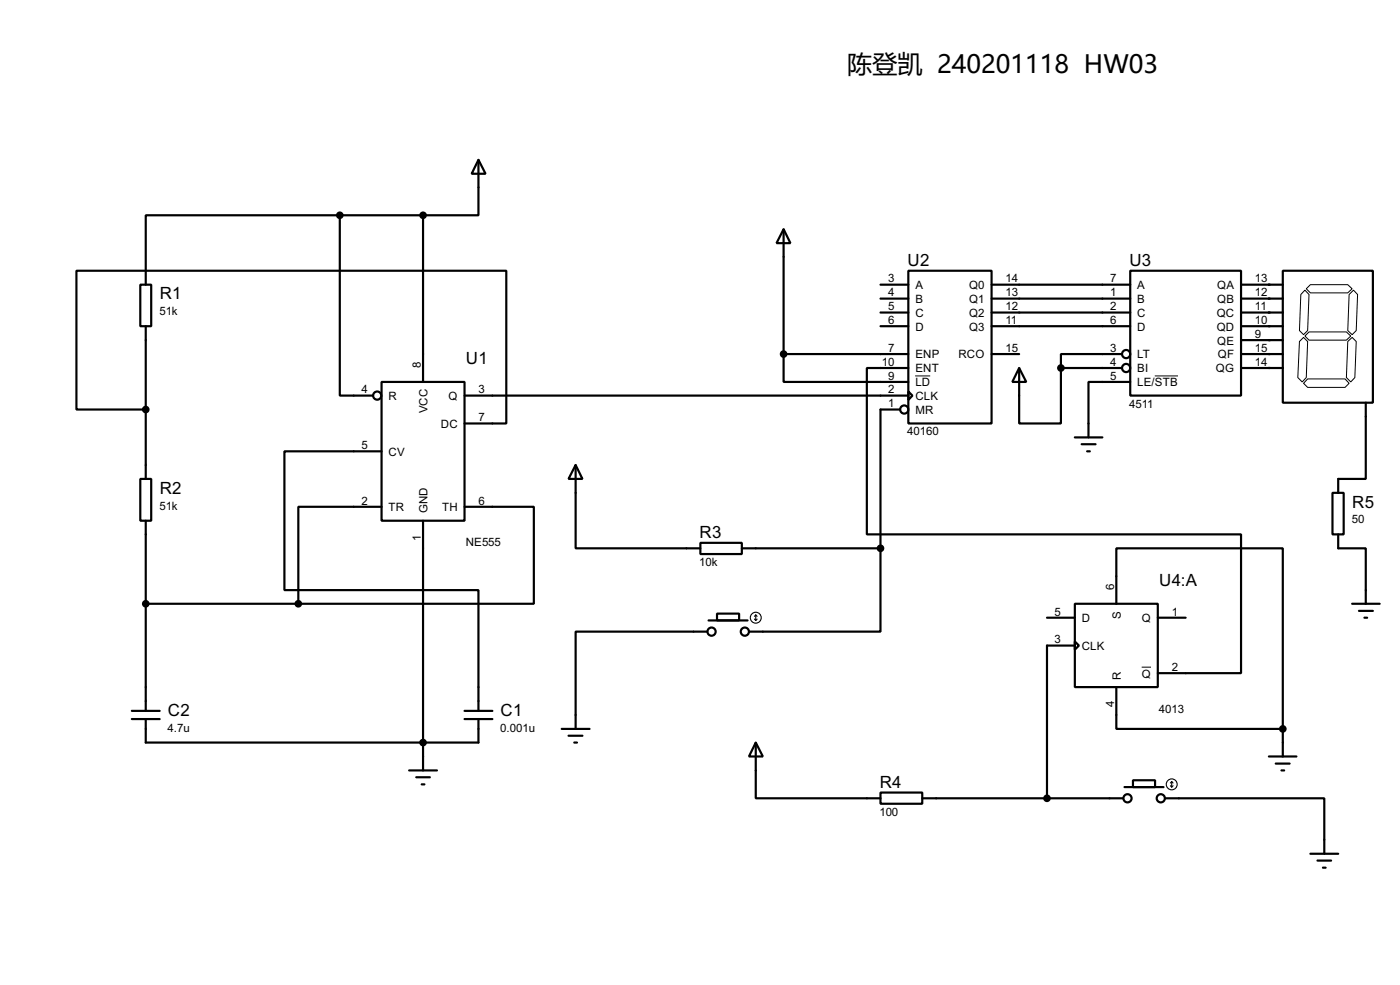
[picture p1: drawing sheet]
<svg xmlns="http://www.w3.org/2000/svg" width="256mm" height="180mm" viewBox="0 0 256 180" stroke-linecap="round" stroke-linejoin="round" font-family="sans-serif">
<g fill="none" stroke="#000" stroke-width=".4">
<path d="M62.3 39.4v33h6.1M62.3 39.4h-35.6v12.7M62.3 39.4h15.2M77.5 39.4v30.5M87.7 29.3l1.3 2.5h-2.6zM87.7 29.3v10.1h-10.2M25.7 52.1h2v7.6h-2zM26.7 59.7v28M143.6 42l1.2 2.5h-2.5zM143.6 42v22.8M161.3 52.1h5.1M161.3 54.7h5.1"/>
<path d="M161.3 57.2h5.1M161.3 59.7h5.1M166.4 49.6h15.3v27.9h-15.3zM181.7 52.1h25.4M181.7 54.7h25.4M181.7 57.2h25.4M181.7 59.7h25.4M207.1 49.6h20.3v22.8h-20.3zM227.4 52.1h7.6M227.4 54.7h7.6M227.4 57.2h7.6M227.4 59.7h7.6"/>
<path d="M235 49.6h16.5v24.1h-16.5zM26.7 75h-12.7v-25.4h78.8v27.9h-7.7M69.9 69.9h15.2v25.4h-15.2zM85.1 72.4h81.3M143.6 64.8v5.1h22.8M143.6 64.8h22.8M164.9 75h-3.6v25.4M166.4 71.7l.8 .7-.8 .8zM166.4 67.4h-7.6v30.4h68.6v25.4h-15.3M181.7 64.8h5M186.7 67.4l1.3 2.5h-2.5zM186.7 67.4v10.1h7.7v-10.1"/>
<path d="M194.4 67.4h11.1M205.5 64.8h-11.1v2.6M207.1 69.9h-7.7v10.2M227.4 64.8h7.6M227.4 67.4h7.6M227.4 62.3h7.6M250.2 73.7v14h-5v2.5M25.7 87.7h2v7.6h-2zM26.7 95.3v34.8M69.9 82.6h-17.8v25.4h35.6v22.1M69.9 92.8h-15.2v17.7M77.5 95.3v45.7"/>
<path d="M85.1 92.8h12.7v17.7h-43.1M105.5 85.1l1.2 2.6h-2.5zM105.5 85.1v15.3h22.8M128.3 99.4h7.6v2h-7.6zM196.9 80.1h5.1M198.2 81.3h2.5M199.2 82.6h.5M244.1 90.2h2.1v7.6h-2.1zM245.2 97.8v2.6h5v10.1M26.7 110.5h28M129.6 115.6h-24.1v17.8M129.8 113.6h7.2"/>
<path d="M131.4 112.3h4v1.3h-4zM135.9 100.4h25.4M161.3 100.4v15.2h-24.1M191.8 113.1h5.1M196.9 110.5h15.2v15.3h-15.2zM196.9 117.4l.8 .8-.8 .7zM196.9 118.2h-5.1v27.9M204.5 110.5v-10.1h30.5v33M212.1 113.1h5.1M247.7 110.5h5.1M249 111.8h2.5M250 113.1h.5"/>
<path d="M24.2 130.1h5.1M24.2 131.6h5.1M26.7 131.6v4.3h61v-4.3M85.1 130.1h5.1M85.1 131.6h5.1M102.9 133.4h5.1M104.2 134.7h2.5M105.2 135.9h.5M138.5 135.9l1.3 2.6h-2.6zM138.5 135.9v10.2h22.8M204.5 125.8v7.6h30.5M232.5 138.5h5"/>
<path d="M233.7 139.8h2.6M235 133.4v5.1M75 141h5.1M76.3 142.3h2.5M77.3 143.6h.5M161.3 145.1h7.7v2h-7.7zM169 146.1h36.8M206 144.1h7.2M207.6 142.8h4v1.3h-4zM213.4 146.1h29.2v10.2M234.8 141h.5M240.1 156.3h5.1"/>
<path d="M241.4 157.5h2.5M242.4 158.8h.5"/>
<circle cx="69.1" cy="72.4" r=".75"/>
<circle cx="165.6" cy="75" r=".75"/>
<circle cx="206.3" cy="64.8" r=".75"/>
<circle cx="206.3" cy="67.4" r=".75"/>
<circle cx="130.3" cy="115.6" r=".75"/>
<circle cx="136.4" cy="115.6" r=".75"/>
<circle cx="206.5" cy="146.1" r=".75"/>
<circle cx="212.6" cy="146.1" r=".75"/>
</g>
<g fill="#000">
<circle cx="232.5" cy="54.7" r=".2"/>
<circle cx="232.5" cy="52.1" r=".2"/>
<circle cx="232.5" cy="57.2" r=".2"/>
<circle cx="232.5" cy="59.7" r=".2"/>
<circle cx="232.5" cy="62.3" r=".2"/>
<circle cx="232.5" cy="67.4" r=".2"/>
<circle cx="232.5" cy="64.8" r=".2"/>
</g>
<path d="M239.1 53.1l.7 .8-.2 6.6-.8 .8-.7-.8 .2-6.6zM240.1 52.1h6.8l.8 .8-.8 .7h-6.8l-.8-.7zM247.2 53.9l.8-.8 .7 .8-.2 6.6-.8 .8-.8-.8zM167.7 68.8h2.7M211.6 68.8h4.2M238.1 62.5l.7-.7 .8 .7-.3 6.6-.7 .8-.8-.8zM239.1 61.5l.7-.7h6.9l.8 .7-.8 .8h-6.9zM239.6 69.4h6.8l.8 .8-.8 .7h-6.8l-.8-.7zM246.9 62.5l.8-.7 .8 .7-.3 6.6-.7 .8-.8-.8zM209.2 122.1h1.7" fill="none" stroke="#000" stroke-width=".18"/>
<g fill="#000" stroke="#000" stroke-width=".4">
<circle cx="62.2" cy="39.4" r=".5"/>
<circle cx="77.5" cy="39.4" r=".5"/>
<circle cx="26.7" cy="75" r=".5"/>
<circle cx="143.5" cy="64.8" r=".5"/>
<circle cx="194.3" cy="67.4" r=".5"/>
<circle cx="26.7" cy="110.5" r=".5"/>
<circle cx="54.6" cy="110.5" r=".5"/>
<circle cx="161.3" cy="100.4" r=".5"/>
<circle cx="77.5" cy="135.9" r=".5"/>
<circle cx="235" cy="133.4" r=".5"/>
<circle cx="191.8" cy="146.1" r=".5"/>
</g>
<g fill="none" stroke="#000" stroke-width=".2">
<path d="M138.2 113.3l.3 .3M138.5 112.6v1M138.5 112.6l-.3 .2M138.5 112.6l.2 .2M138.7 113.3l-.2 .3M214.4 143.8l.3 .3M214.7 143.1v1M214.7 143.1l-.3 .2M214.7 143.1l.2 .2M214.9 143.8l-.2 .3"/>
<circle cx="138.4" cy="113.1" r="1"/>
<circle cx="214.6" cy="143.6" r="1"/>
</g>
<text font-size="4.6" x="155.2" y="13.4">陈登凯 240201118 HW03</text>
<g font-size="3.5">
<text x="166.3" y="48.7">U2</text>
<text x="206.9" y="48.7">U3</text>
<text x="29.3" y="54.8">R1</text>
<text x="85.4" y="66.6">U1</text>
<text x="29.3" y="90.4">R2</text>
<text x="247.7" y="92.9">R5</text>
<text x="128.2" y="98.6">R3</text>
<text x="212.4" y="107.2">U4:A</text>
<text x="30.8" y="131">C2</text>
<text x="91.7" y="131">C1</text>
<text x="161.2" y="144.3">R4</text>
</g>
<g font-size="2.4">
<text x="162.7" y="51.7">3</text>
<text x="167.7" y="52.9">A</text>
<text x="177.5" y="52.9">Q0</text>
<text x="184.2" y="51.7">14</text>
<text x="203.4" y="51.7">7</text>
<text x="208.3" y="52.9">A</text>
<text x="223" y="52.9">QA</text>
<text x="229.9" y="51.7">13</text>
<text x="29.2" y="57.7">51k</text>
<text x="162.7" y="54.3">4</text>
<text x="162.7" y="56.8">5</text>
<text x="162.7" y="59.3">6</text>
<text x="167.7" y="55.4">B</text>
<text x="167.7" y="58">C</text>
<text x="177.5" y="55.4">Q1</text>
<text x="177.5" y="58">Q2</text>
<text x="184.2" y="54.3">13</text>
<text x="184.2" y="56.8">12</text>
<text x="184.2" y="59.3">11</text>
<text x="203.4" y="54.3">1</text>
<text x="203.4" y="56.8">2</text>
<text x="203.4" y="59.3">6</text>
<text x="208.3" y="55.4">B</text>
<text x="208.3" y="58">C</text>
<text x="222.9" y="58">QC</text>
<text x="223" y="55.4">QB</text>
<text x="229.9" y="54.3">12</text>
<text x="229.9" y="56.8">11</text>
<text x="229.9" y="59.3">10</text>
<text x="162.7" y="64.4">7</text>
<text x="167.7" y="60.5">D</text>
<text x="167.7" y="65.6">ENP</text>
<text x="175.6" y="65.6">RCO</text>
<text x="177.5" y="60.5">Q3</text>
<text x="184.2" y="64.4">15</text>
<text x="203.4" y="64.4">3</text>
<text x="208.3" y="60.5">D</text>
<text x="208.3" y="65.6">LT</text>
<text x="222.9" y="60.5">QD</text>
<text x="223" y="63.1">QE</text>
<text x="223.1" y="65.6">QF</text>
<text x="229.9" y="61.9">9</text>
<text x="229.9" y="64.4">15</text>
<text x="66.2" y="72">4</text>
<text x="77.1" y="67.4" transform="rotate(-90 77.1 67.4)">8</text>
<text x="87.7" y="72">3</text>
<text x="161.6" y="67">10</text>
<text x="162.7" y="69.5">9</text>
<text x="162.7" y="72">2</text>
<text x="167.7" y="68.1">ENT</text>
<text x="167.7" y="70.7">LD</text>
<text x="203.4" y="67">4</text>
<text x="203.4" y="69.5">5</text>
<text x="208.3" y="68.1">BI</text>
<text x="208.3" y="70.7">LE/STB</text>
<text x="222.7" y="68.1">QG</text>
<text x="229.9" y="67">14</text>
<text x="71.2" y="73.2">R</text>
<text x="78.3" y="75.7" transform="rotate(-90 78.3 75.7)">VCC</text>
<text x="82.2" y="73.2">Q</text>
<text x="87.7" y="77.1">7</text>
<text x="162.7" y="74.6">1</text>
<text x="167.7" y="73.2">CLK</text>
<text x="167.7" y="75.8">MR</text>
<text x="206.9" y="74.6">4511</text>
<text x="66.2" y="82.2">5</text>
<text x="71.2" y="83.4">CV</text>
<text x="80.8" y="78.3">DC</text>
<text x="166.2" y="79.7">40160</text>
<text x="29.2" y="93.3">51k</text>
<text x="66.2" y="92.4">2</text>
<text x="71.2" y="93.6">TR</text>
<text x="78.3" y="94" transform="rotate(-90 78.3 94)">GND</text>
<text x="81" y="93.6">TH</text>
<text x="87.7" y="92.4">6</text>
<text x="247.7" y="95.8">50</text>
<text x="77.1" y="99" transform="rotate(-90 77.1 99)">1</text>
<text x="85.3" y="100">NE555</text>
<text x="128.1" y="103.6">10k</text>
<text x="204.1" y="108" transform="rotate(-90 204.1 108)">6</text>
<text x="193.2" y="112.7">5</text>
<text x="198.2" y="113.9">D</text>
<text x="205.3" y="113.2" transform="rotate(-90 205.3 113.2)">S</text>
<text x="209.2" y="113.9">Q</text>
<text x="214.7" y="112.7">1</text>
<text x="193.2" y="117.8">3</text>
<text x="198.2" y="119">CLK</text>
<text x="205.3" y="124.5" transform="rotate(-90 205.3 124.5)">R</text>
<text x="209.2" y="124">Q</text>
<text x="214.7" y="122.8">2</text>
<text x="204.1" y="129.5" transform="rotate(-90 204.1 129.5)">4</text>
<text x="212.3" y="130.5">4013</text>
<text x="30.7" y="133.9">4.7u</text>
<text x="91.7" y="133.9">0.001u</text>
<text x="161.1" y="149.3">100</text>
</g>
</svg>
